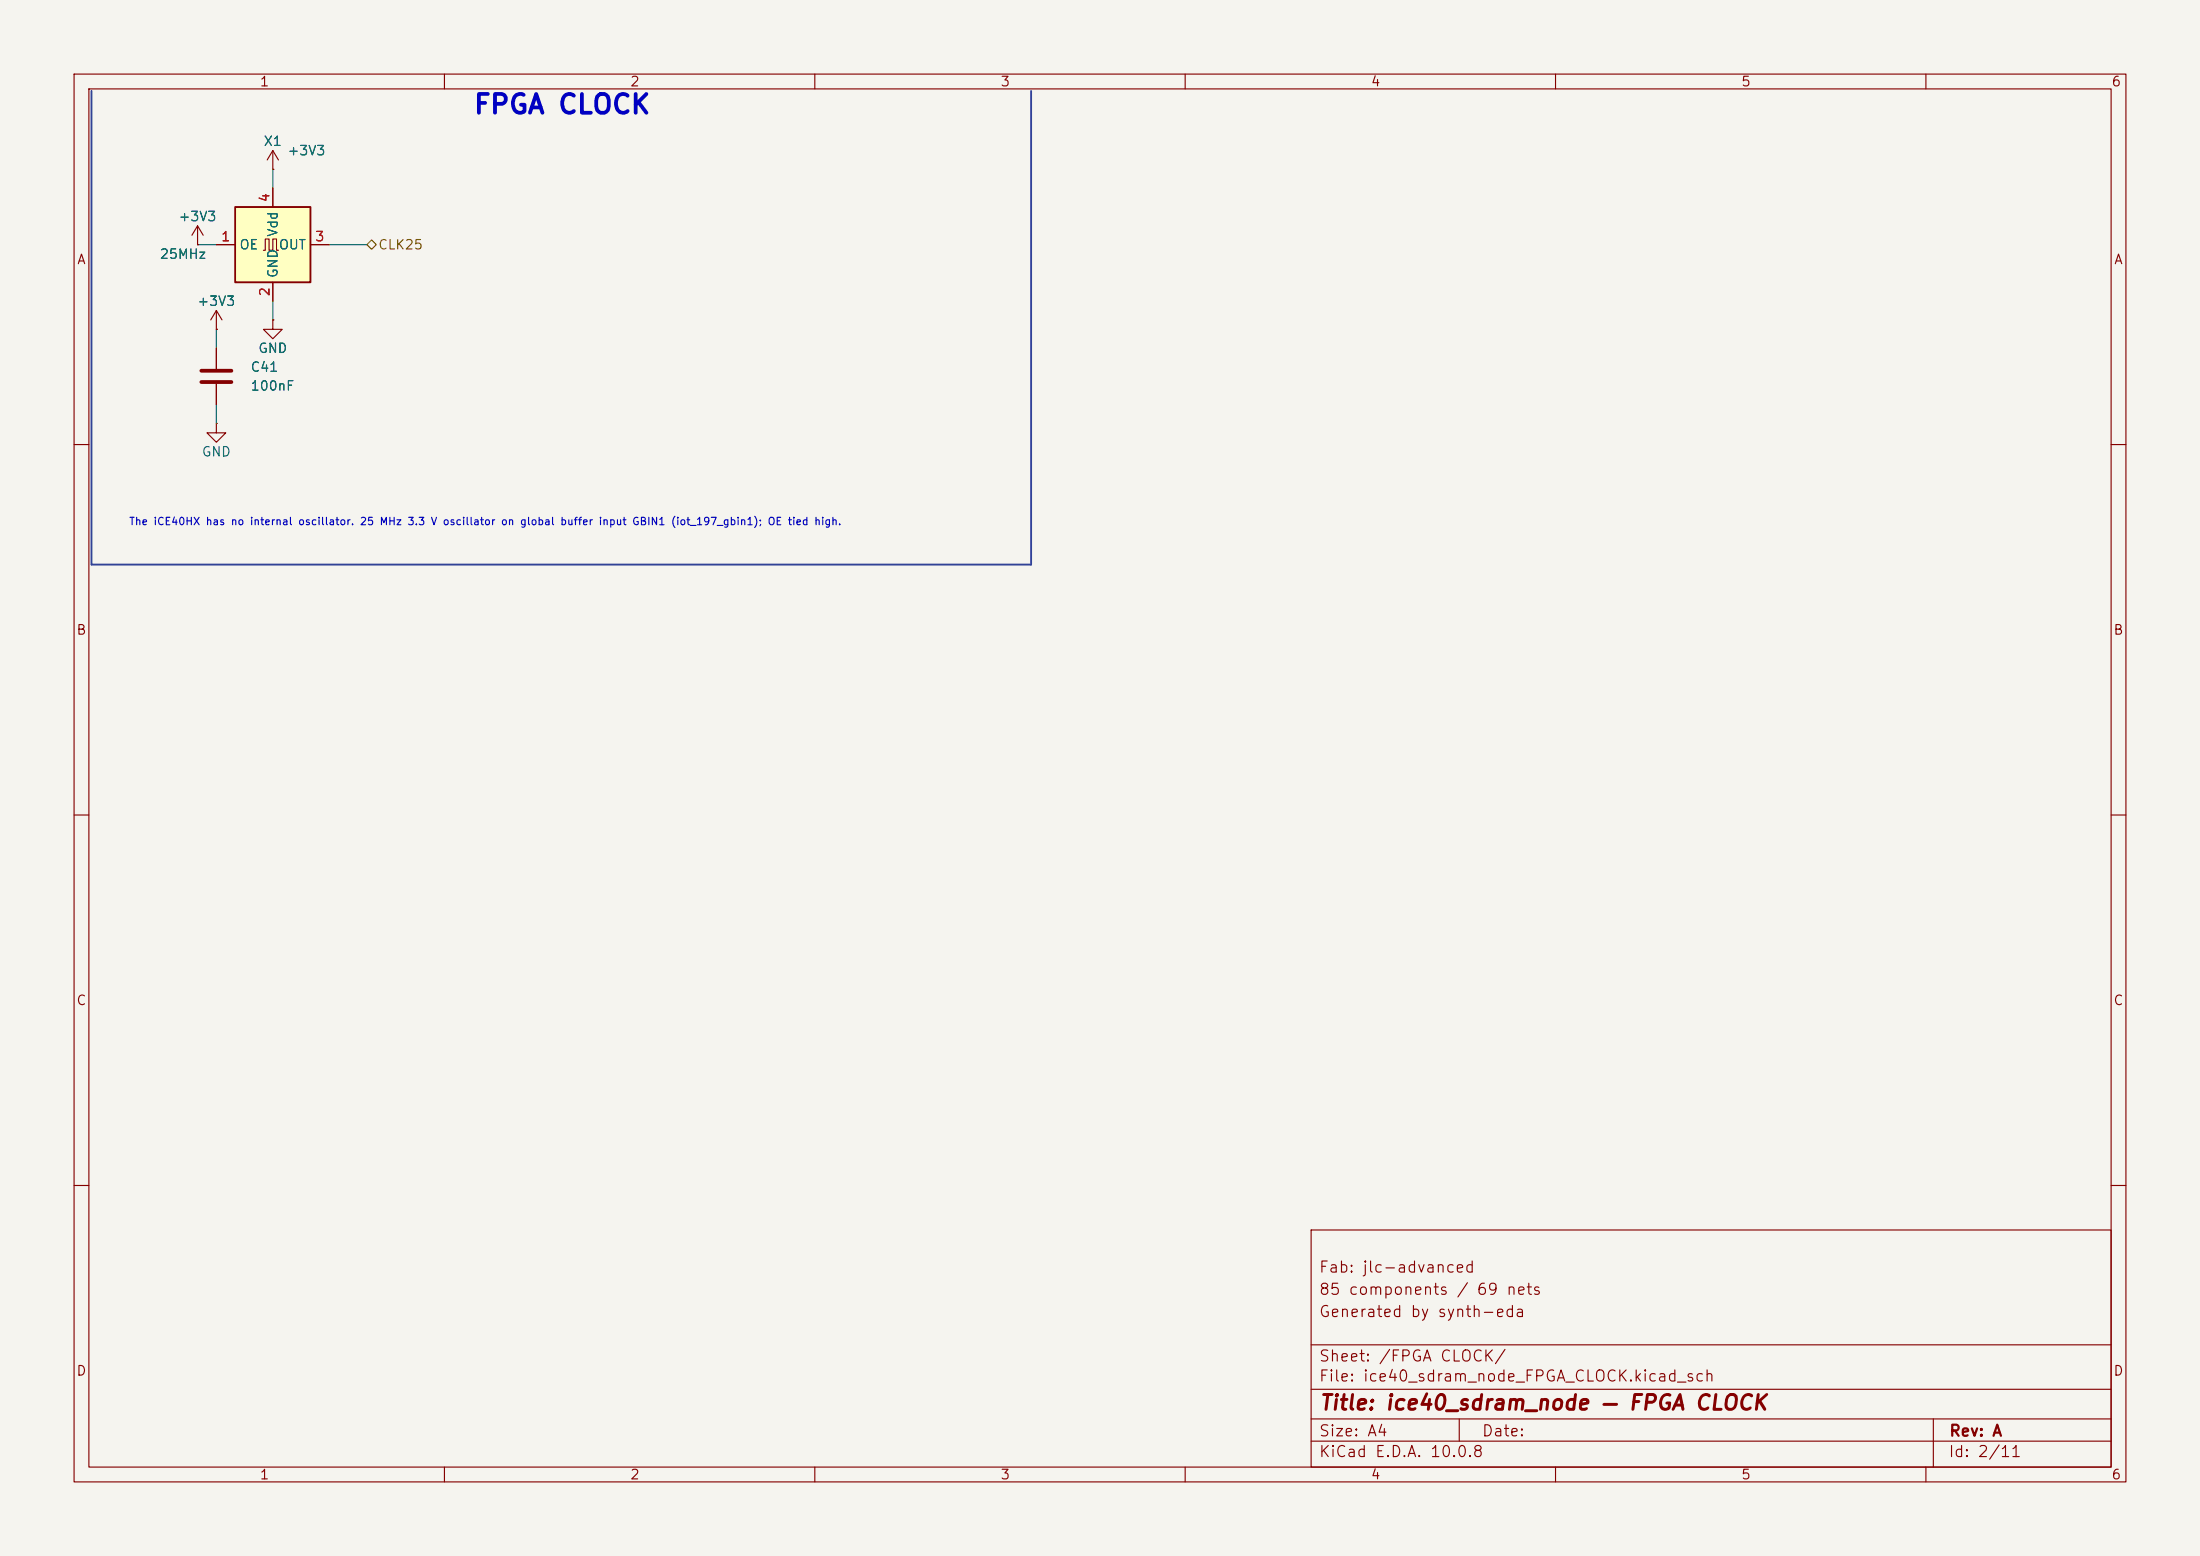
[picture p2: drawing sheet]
<svg xmlns="http://www.w3.org/2000/svg" width="297mm" height="210mm" viewBox="0 0 297 210" stroke-linecap="round" stroke-linejoin="round" font-family="sans-serif">
<path d="M0 0h297v210h-297z" fill="#f5f4ef" stroke="#f5f4ef" stroke-width=".14"/>
<g fill="none" stroke="#840000" stroke-width=".15">
<path d="M10 10h277v190h-277zM12 12h273v186h-273zM60 10v2M110 10v2M160 10v2M210 10v2M260 10v2M26.7 33h.1M26.7 30.5l-.8 1.3M26.7 30.5l.7 1.3M26.7 30.5v2.5M36.8 22.9h.1"/>
<path d="M36.8 20.3l-.7 1.3M36.8 20.3l.8 1.3M36.8 20.3v2.6M29.2 44.5h.1M29.2 57.2v1.2h1.3l-1.3 1.3-1.3-1.3h1.3M29.2 57.2h.1M29.2 41.9l-.8 1.3M29.2 41.9l.8 1.3M29.2 41.9v2.6M29.2 47v2.8M29.2 51.8v2.8M36.8 43.2v1.3h1.3l-1.3 1.2-1.2-1.2h1.2"/>
<path d="M36.8 43.2h.1M10 60h2M285 60h2M10 110h2M285 110h2M10 160h2M177 166h108v32h-108zM285 160h2M60 198v2M110 198v2M160 198v2M177 194.5h108"/>
<path d="M177 191.5h108M177 187.5h108M177 181.5h108M197 191.5v3M210 198v2M260 198v2M261 191.5v6.5"/>
</g>
<path d="M27.2 50h4M27.2 51.6h4" fill="none" stroke="#840000" stroke-width=".51"/>
<path d="M31.7 27.9h10.2v10.2h-10.2z" fill="#ffffc2"/>
<path d="M31.7 27.9h10.2v10.2h-10.2z" fill="none" stroke="#840000" stroke-width=".25"/>
<path d="M26.7 33h.1M29.2 33h2.5M35.6 33.8h.2v-1.5h.5v1.5h.5v-1.5h.5v1.5h.3M36.8 22.9h.1M36.8 25.4v2.5M36.8 38.1v2.5M41.9 33h2.5M29.2 44.5h.1M29.2 47v2.8M29.2 51.8v2.8M36.8 43.2h.1" fill="none" stroke="#840000" stroke-width=".15"/>
<path d="M49.5 33l.7-.6 .6 .6-.6 .7z" fill="none" stroke="#725600" stroke-width=".15"/>
<path d="M12.3 12.3v63.9h126.9v-63.9" fill="none" stroke="#314296" stroke-width=".25"/>
<path d="M26.7 33h2.5M36.8 22.9v2.5M44.4 33h5.1M29.2 44.5v2.5M29.2 54.6v2.6M36.8 40.6v2.6" fill="none" stroke="#009600" stroke-width=".15"/>
<text font-size="2.5" fill="#0000c2" x="63.8" y="16">FPGA CLOCK</text>
<text font-size="2" fill="#840000" x="178" y="190.8">Title: ice40_sdram_node — FPGA CLOCK</text>
<g font-size="1.5" fill="#840000">
<text x="178" y="172.1">Fab: jlc-advanced</text>
<text x="178" y="178.1">Generated by synth-eda</text>
<text x="178" y="175.1">85 components / 69 nets</text>
<text x="178" y="184.1">Sheet: /FPGA CLOCK/</text>
<text x="178" y="186.8">File: ice40_sdram_node_FPGA_CLOCK.kicad_sch</text>
<text x="178" y="197">KiCad E.D.A. 10.0.8</text>
<text x="178" y="194.2">Size: A4</text>
<text x="200" y="194.2">Date:</text>
<text x="263" y="197">Id: 2/11</text>
<text x="263" y="194.2">Rev: A</text>
</g>
<g font-size="1.3" fill="#840000">
<text x="35" y="12">1</text>
<text x="85" y="12">2</text>
<text x="135" y="12">3</text>
<text x="185" y="12">4</text>
<text x="235" y="12">5</text>
<text x="285" y="12">6</text>
<text x="10.3" y="36">A</text>
<text x="285.3" y="36">A</text>
<text x="10.2" y="86">B</text>
<text x="285.2" y="86">B</text>
<text x="10.2" y="136">C</text>
<text x="285.2" y="136">C</text>
<text x="10.2" y="186">D</text>
<text x="285.2" y="186">D</text>
<text x="35" y="200">1</text>
<text x="85" y="200">2</text>
<text x="135" y="200">3</text>
<text x="185" y="200">4</text>
<text x="235" y="200">5</text>
<text x="285" y="200">6</text>
</g>
<g font-size="1.3" fill="#006464">
<text x="35.5" y="20">X1</text>
<text x="38.7" y="21.3">+3V3</text>
<text x="21.5" y="35.3">25MHz</text>
<text x="24" y="30.2">+3V3</text>
<text x="32.2" y="34">OE</text>
<text x="37.5" y="34">OUT</text>
<text x="37.8" y="32.1" transform="rotate(-90 37.8 32.1)">Vdd</text>
<text x="26.5" y="41.6">+3V3</text>
<text x="37.8" y="37.6" transform="rotate(-90 37.8 37.6)">GND</text>
<text x="34.8" y="48">GND</text>
<text x="33.7" y="50.5">C41</text>
<text x="33.7" y="53">100nF</text>
<text x="27.1" y="61.9">GND</text>
</g>
<g font-size="1.3" fill="#a90000">
<text x="36.7" y="27.4" transform="rotate(-90 36.7 27.4)">4</text>
<text x="29.7" y="32.9">1</text>
<text x="42.4" y="32.9">3</text>
<text x="36.7" y="40.1" transform="rotate(-90 36.7 40.1)">2</text>
</g>
<text font-size="1.3" fill="#725600" x="51" y="34">CLK25</text>
<text font-size="1" fill="#0000c2" x="17.4" y="71.1">The iCE40HX has no internal oscillator. 25 MHz 3.3 V oscillator on global buffer input GBIN1 (iot_197_gbin1); OE tied high.</text>
</svg>
